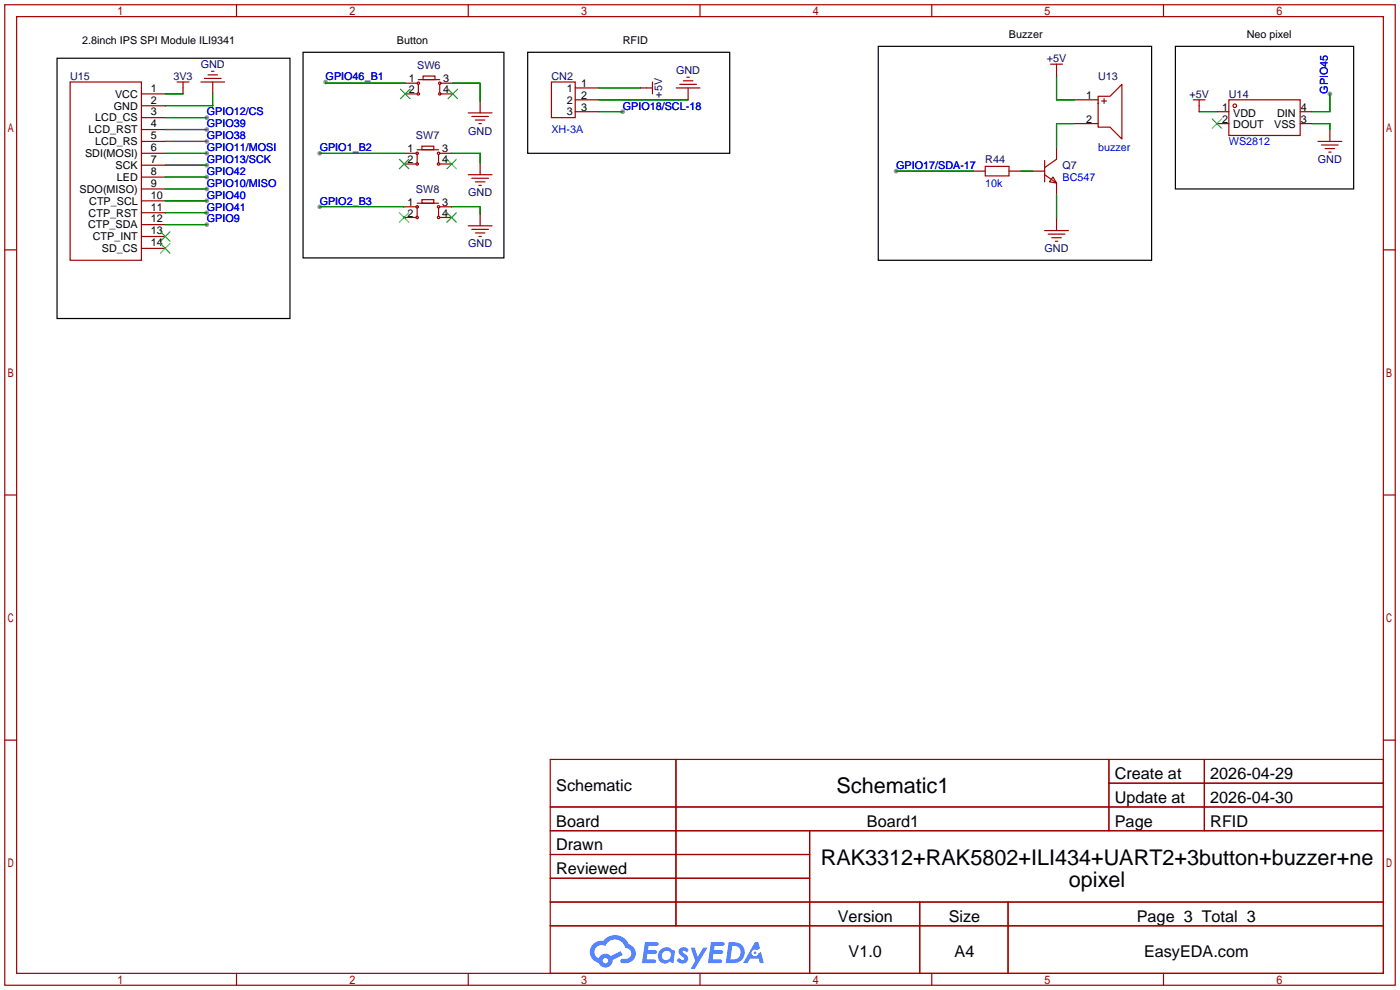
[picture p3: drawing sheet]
<svg xmlns="http://www.w3.org/2000/svg" width="299mm" height="212mm" viewBox="0 0 299 212" stroke-linecap="round" stroke-linejoin="round" font-family="sans-serif">
<g fill="#999">
<circle cx="191.5" cy="36.6" r=".51"/>
<circle cx="284.2" cy="20.1" r=".51"/>
<circle cx="69.6" cy="17.5" r=".51"/>
<circle cx="68.3" cy="32.8" r=".51"/>
<circle cx="68.3" cy="44.2" r=".51"/>
<circle cx="44.2" cy="25.1" r=".51"/>
<circle cx="44.2" cy="27.7" r=".51"/>
<circle cx="44.2" cy="30.2" r=".51"/>
<circle cx="44.2" cy="32.8" r=".51"/>
<circle cx="44.2" cy="35.3" r=".51"/>
<circle cx="44.2" cy="40.4" r=".51"/>
<circle cx="44.2" cy="42.9" r=".51"/>
<circle cx="44.2" cy="45.5" r=".51"/>
<circle cx="44.2" cy="48" r=".51"/>
<circle cx="44.2" cy="37.8" r=".51"/>
<circle cx="133.1" cy="23.9" r=".51"/>
</g>
<g fill="none" stroke="#a10000" stroke-width=".25">
<path d="M1 1h297.2v209.6h-297.2zM3.6 3.6h292.1v204.4h-292.1zM50.5 1v2.6M100.1 1v2.6M149.6 1v2.6M199.1 1v2.6M248.7 1v2.6M1 53.4h2.6M295.7 53.4h2.5M1 105.8h2.6M295.7 105.8h2.5M1 158.2h2.6"/>
<path d="M295.7 158.2h2.5M117.6 162.3h178.1v45.7h-178.1zM117.6 172.5h178.1M117.6 177.5h178.1M144.5 162.3v35.6M173 177.5v30.5M237 162.3v15.2M237 167.4h58.7M257.4 162.3v15.2M117.6 182.6h55.4M117.6 192.8h178.1M117.6 187.7h55.4"/>
<path d="M117.6 197.9h178.1M196.6 192.8v15.2M215.4 192.8v15.2M50.5 208v2.6M100.1 208v2.6M149.6 208v2.6M199.1 208v2.6M248.7 208v2.6"/>
</g>
<g fill="#5487ff">
<path d="M145.3 202.7a1.3 1.3 0 0 1 1.9 .3l-.4 .6a.54 .54 0 0 0-.9-.2l.1 .2a1.34 1.34 0 0 1 .9 1.8 1.47 1.47 0 0 1-2.3-.1l.5-.6 .8 .5a.31 .31 0 0 0 .4-.3 .31 .31 0 0 0-.3-.4 1.12 1.12 0 0 1-.7-1.8z"/>
<path d="M147.6 202.5h.9l.6 2 1.2-2h.9l-2.7 4.6h-.9l1-1.7z"/>
<path d="M137.8 201.4h1.7a1.31 1.31 0 0 1 1.2 .2 .4 .4 0 0 1-.3 .5l-1.8 .1-.1 .9h1.6a.4 .4 0 0 1 .4 .4 .4 .4 0 0 1-.5 .4h-1.6l-.2 1.2h1.4a.46 .46 0 0 1 .5 0 .46 .46 0 0 1 .1 .5l-.4 .2h-2.6z"/>
<path d="M151.9 201.4h1.7a1.32 1.32 0 0 1 1.2 .2 .39 .39 0 0 1-.3 .5l-1.8 .1-.1 .9h1.6a.4 .4 0 0 1 .4 .4 .4 .4 0 0 1-.4 .4h-1.7l-.2 1.2h1.4a.46 .46 0 0 1 .5 0 .46 .46 0 0 1 .1 .5l-.4 .2h-2.6z"/>
<path d="M161.3 201.4h.8l.3 1.3-.6 .4a.75 .75 0 0 0-1.1 .3 .75 .75 0 0 0 .5 1 .75 .75 0 0 0 .9-.7l.5-.2 .6 2.3h-.8l-.3-.9h-1.8l-.5 .9h-1z"/>
<path d="M155.7 201.4l-.6 4.4h1.5a2.27 2.27 0 0 0 2.6-2.2 2.27 2.27 0 0 0-2.7-2.2zM156.5 202.1a1.5 1.5 0 0 1 1.8 1.6 1.5 1.5 0 0 1-1.9 1.4h-.3z"/>
<path d="M141.2 203a1.6 1.6 0 0 0-.3 2.3 1.6 1.6 0 0 0 2.3 .2l.7 .3 .3-2.4-.1-.3-.5-.1a1.58 1.58 0 0 0-2.4 0zM141.8 203.5a.98 .98 0 0 1 1.6 .4 .98 .98 0 0 1-1.1 1.3 .94 .94 0 0 1-.9-.7 .94 .94 0 0 1 .4-1z"/>
<path d="M126.8 201.8a2.37 2.37 0 0 0 1.1 4 1.54 1.54 0 0 0 1.8 1 1.54 1.54 0 0 0 1.2-1.6l2.2-1.1-.5-.8-2 1a1.57 1.57 0 0 0-2.7 .5 1.5 1.5 0 0 1-.7-2.1 1.5 1.5 0 0 1 2.2-.5 2.23 2.23 0 0 1 2.3-1.4 2.23 2.23 0 0 1 2 1.8 1.16 1.16 0 0 1 1.2 1.1 1.16 1.16 0 0 1-1.1 1.2h-.7a.47 .47 0 0 0-.5 .4 .47 .47 0 0 0 .4 .5 2.17 2.17 0 0 0 2.5-.9 2.17 2.17 0 0 0-.3-2.7l-.8-.4a3.2 3.2 0 0 0-5.5-.7l-1.1 .1zM128.8 205.3a.6 .6 0 0 1 1.2 0 .6 .6 0 0 1-1.2 0z"/>
<circle cx="161.4" cy="203.6" r=".28"/>
</g>
<g fill="none" stroke="#a10000" stroke-width=".25">
<path d="M15 17.5h15.2v38.1h-15.2zM37.8 17.5h2.6M39.1 17.5v2.6M42.9 17.5h5.1M43.7 16.8h3.5M44.4 16h2.1M45.2 15.2h.5M45.5 17.5v2.6M86.6 17.8h2.6M89.4 17h4.6M89.4 18v1.8M90.4 16.3h2.6v.7h-2.6z"/>
<path d="M94 18v1.8M94.2 17.8h2.6M117.9 17.5h5v7.6h-5zM122.9 18.8h5.1M136.9 18.8h2.5M139.4 17.5v2.6M144.5 18.8h5.1M145.3 18h3.5M146 17.3h2.1M146.8 16.5h.5M147.1 18.8v2.5M224.5 13.7h2.6"/>
<path d="M225.8 13.7v2.6M30.2 30.2h5.1M30.2 20.1h5.1M30.2 22.6h5.1M30.2 25.1h5.1M30.2 27.7h5.1M30.2 32.8h5.1M30.2 35.3h5.1M30.2 37.8h5.1M86.4 32.8h2.5M86.4 35.1h2.5M86.6 20.1h2.6"/>
<path d="M89.2 32h4.5M89.2 33v1.8M90.2 31.2h2.5v.8h-2.5zM93.7 33v1.8M94 32.8h2.5M94 35.1h2.5M94.2 20.1h2.6M100.1 37.3h5.1M100.1 24.1h5.1M100.8 38.1h3.6M100.8 24.9h3.6M101.6 38.9h2"/>
<path d="M101.6 25.7h2M102.4 26.4h.5M102.4 39.6h.5M102.6 21.6v2.5M102.6 34.8v2.5M122.9 21.3h5.1M122.9 23.9h5.1M208 36.6h2.6M210.6 35.6h5v2h-5zM215.6 36.6h2.6M220.7 36.6h2.6M223.3 34.3v4.6"/>
<path d="M223.3 37.3l2.5 1.8M225 37.8l.8 1.3-1.5-.2zM225.8 31.5v2.5l-2.5 1.8M225.8 39.1v2.6M229.6 21.3h5.1M229.6 26.4h5.1M234.7 20.6h2.5l2.6-2.6v11.7l-2.6-2.5h-2.5zM235.5 21.6h1M236 21.1v1M255 21.3h2.6M256.3 21.3v2.6M260.1 26.4h2.5"/>
<path d="M260.1 23.9h2.5M262.6 21.3h15.3v7.7h-15.3zM277.9 26.4h2.5M277.9 23.9h2.5M281.7 30.2h5.1M282.4 31h3.6M283.2 31.8h2M284 32.5h.5M284.2 27.7v2.5M30.2 40.4h5.1M30.2 42.9h5.1M30.2 45.5h5.1"/>
<path d="M30.2 48h5.1M30.2 50.5h5.1M30.2 53.1h5.1M86.4 46.5h2.5M86.4 44.2h2.5M89.2 44.4v1.8M89.2 43.4h4.5M90.2 42.7h2.5v.7h-2.5zM93.7 44.4v1.8M94 46.5h2.5M94 44.2h2.5M100.1 48.3h5.1"/>
<path d="M100.8 49h3.6M101.6 49.8h2M102.4 50.5h.5M102.6 45.7v2.6M223.3 49.3h5M224 50h3.6M224.8 50.8h2M225.6 51.6h.5M225.8 46.7v2.6"/>
<circle cx="89.4" cy="17.8" r=".25"/>
<circle cx="94" cy="17.8" r=".25"/>
<circle cx="89.2" cy="35.1" r=".25"/>
<circle cx="89.2" cy="32.8" r=".25"/>
<circle cx="89.4" cy="20.1" r=".25"/>
<circle cx="93.7" cy="32.8" r=".25"/>
<circle cx="93.7" cy="35.1" r=".25"/>
<circle cx="94" cy="20.1" r=".25"/>
<circle cx="263.9" cy="22.6" r=".38"/>
<circle cx="89.2" cy="44.2" r=".25"/>
<circle cx="89.2" cy="46.5" r=".25"/>
<circle cx="93.7" cy="44.2" r=".25"/>
<circle cx="93.7" cy="46.5" r=".25"/>
</g>
<g fill="none" stroke="#008700" stroke-width=".25">
<path d="M69.6 17.5v.3h17M96.8 17.8h5.8v3.8M128 18.8h8.9M225.8 16.3v5h3.8M35.3 32.8h8.9M35.3 20.1h3.8M35.3 25.1h8.9M35.3 27.7h8.9M35.3 30.2h8.9M35.3 35.3h8.9M35.3 37.8h8.9M45.5 20.1v2.5h-10.2"/>
<path d="M68.3 32.8h18.1M96.5 32.8h6.1v2M128 21.3h19.1M128 23.9h5.1M191.5 36.6h16.5M218.2 36.6h2.5M229.6 26.4h-3.8v5.1M256.3 23.9h3.8M280.4 26.4h3.8v1.3M284.2 20.1v3.8h-3.8M35.3 40.4h8.9M35.3 42.9h8.9"/>
<path d="M35.3 45.5h8.9M35.3 48h8.9M68.3 44.2h18.1M96.5 44.2h6.1v1.5M225.8 41.7v5"/>
</g>
<path d="M12.2 12.4h49.8v55.7h-49.8zM64.8 11.2h42.9v43.9h-42.9zM112.8 11.2h43.2v21.6h-43.2zM187.7 9.9h58.4v45.7h-58.4zM251.2 9.9h38.1v30.5h-38.1z" fill="none" stroke="#000" stroke-width=".25"/>
<g fill="none" stroke="#3c3" stroke-width=".25">
<path d="M85.6 19.1l2 2M87.6 19.1l-2 2M95.8 19.1l2 2M97.8 19.1l-2 2M85.3 34l2.1 2.1M87.4 34l-2.1 2.1M95.5 34l2 2.1M97.5 34l-2 2.1M259.1 25.4l2 2M261.1 25.4l-2 2M34.3 49.5l2 2.1M34.3 52.1l2 2"/>
<path d="M36.3 49.5l-2 2.1M36.3 52.1l-2 2M85.3 45.5l2.1 2M87.4 45.5l-2.1 2M95.5 45.5l2 2M97.5 45.5l-2 2"/>
</g>
<g font-size="4.6">
<text x="178.8" y="169.4">Schematic1</text>
<text x="175.4" y="184.9">RAK3312+RAK5802+ILI434+UART2+3button+buzzer+ne</text>
<text x="228.4" y="189.5">opixel</text>
</g>
<g font-size="3.5">
<text x="238.3" y="166.5">Create at</text>
<text x="258.7" y="166.5">2026-04-29</text>
<text x="118.9" y="169.1">Schematic</text>
<text x="238.3" y="171.6">Update at</text>
<text x="258.7" y="171.6">2026-04-30</text>
<text x="118.9" y="176.7">Board</text>
<text x="185.3" y="176.7">Board1</text>
<text x="238.3" y="176.7">Page</text>
<text x="258.7" y="176.7">RFID</text>
<text x="118.9" y="181.8">Drawn</text>
<text x="118.9" y="186.8">Reviewed</text>
<text x="179.1" y="197">Version</text>
<text x="202.8" y="197">Size</text>
<text x="243" y="197">Page 3 Total 3</text>
<text x="181.4" y="204.6">V1.0</text>
<text x="204" y="204.6">A4</text>
<text x="244.5" y="204.6">EasyEDA.com</text>
</g>
<g font-size="2.3">
<text x="17.5" y="9.4">2.8inch IPS SPI Module ILI9341</text>
<text x="84.8" y="9.4">Button</text>
<text x="133.1" y="9.4">RFID</text>
<text x="215.6" y="8.2">Buzzer</text>
<text x="266.4" y="8.2">Neo pixel</text>
<text x="87.4" y="17.6">1</text>
<text x="94.7" y="17.6">3</text>
<text x="24.3" y="23.4">GND</text>
<text x="24.6" y="20.9">VCC</text>
<text x="32.3" y="19.6">1</text>
<text x="32.3" y="22.1">2</text>
<text x="87.4" y="19.9">2</text>
<text x="94.7" y="19.9">4</text>
<text x="121.1" y="19.6">1</text>
<text x="121.1" y="22.1">2</text>
<text x="124.2" y="18.6">1</text>
<text x="124.2" y="21.1">2</text>
<text x="124.2" y="23.6">3</text>
<text x="232.1" y="21.1">1</text>
<text x="261.2" y="23.6">1</text>
<text x="278" y="23.6">4</text>
<text x="18.9" y="28.5">LCD_RST</text>
<text x="20.4" y="26">LCD_CS</text>
<text x="32.3" y="24.7">3</text>
<text x="32.3" y="27.2">4</text>
<text x="32.3" y="29.8">5</text>
<text x="121.1" y="24.7">3</text>
<text x="232.1" y="26.2">2</text>
<text x="261.2" y="26.2">2</text>
<text x="263.6" y="24.9">VDD</text>
<text x="263.6" y="27.5">DOUT</text>
<text x="272.3" y="27.5">VSS</text>
<text x="273" y="24.9">DIN</text>
<text x="278" y="26.2">3</text>
<text x="18.2" y="33.6">SDI(MOSI)</text>
<text x="20.4" y="31">LCD_RS</text>
<text x="32.3" y="32.3">6</text>
<text x="32.3" y="34.8">7</text>
<text x="87.1" y="34.8">2</text>
<text x="87.1" y="32.6">1</text>
<text x="94.5" y="34.8">4</text>
<text x="94.5" y="32.6">3</text>
<text x="17" y="41.2">SDO(MISO)</text>
<text x="24.7" y="36.1">SCK</text>
<text x="25" y="38.7">LED</text>
<text x="32.3" y="37.4">8</text>
<text x="32.3" y="39.9">9</text>
<text x="18.9" y="46.3">CTP_RST</text>
<text x="19.1" y="43.7">CTP_SCL</text>
<text x="32.3" y="42.5">10</text>
<text x="32.3" y="45">11</text>
<text x="32.3" y="47.5">12</text>
<text x="87.1" y="46.3">2</text>
<text x="87.1" y="44">1</text>
<text x="94.5" y="46.3">4</text>
<text x="94.5" y="44">3</text>
<text x="18.8" y="48.8">CTP_SDA</text>
<text x="19.8" y="51.4">CTP_INT</text>
<text x="21.8" y="53.9">SD_CS</text>
<text x="32.3" y="50.1">13</text>
<text x="32.3" y="52.6">14</text>
</g>
<g font-size="2.3" fill="#000080">
<text x="15" y="17.1">U15</text>
<text x="37.1" y="17.1">3V3</text>
<text x="42.9" y="14.5">GND</text>
<text x="89.2" y="14.8">SW6</text>
<text x="117.9" y="17.1">CN2</text>
<text x="144.5" y="15.8">GND</text>
<text x="223.7" y="13.3">+5V</text>
<text x="234.7" y="17.1">U13</text>
<text x="141.5" y="20.9" transform="rotate(-90 141.5 20.9)">+5V</text>
<text x="254.2" y="20.9">+5V</text>
<text x="262.6" y="20.9">U14</text>
<text x="88.9" y="29.8">SW7</text>
<text x="100.1" y="28.7">GND</text>
<text x="210.6" y="34.8">R44</text>
<text x="281.7" y="34.8">GND</text>
<text x="88.9" y="41.2">SW8</text>
<text x="100.1" y="42">GND</text>
<text x="227.1" y="36.1">Q7</text>
<text x="100.1" y="52.9">GND</text>
<text x="223.2" y="53.9">GND</text>
</g>
<g font-size="2.3" fill="#00f">
<text x="69.6" y="17.1">GPIO46_B1</text>
<text x="133.1" y="23.4">GPIO18/SCL-18</text>
<text x="283.8" y="20.1" transform="rotate(-90 283.8 20.1)">GPIO45</text>
<text x="44.2" y="24.7">GPIO12/CS</text>
<text x="44.2" y="27.2">GPIO39</text>
<text x="44.2" y="29.8">GPIO38</text>
<text x="117.9" y="28.5">XH-3A</text>
<text x="44.2" y="32.3">GPIO11/MOSI</text>
<text x="44.2" y="34.8">GPIO13/SCK</text>
<text x="68.3" y="32.3">GPIO1_B2</text>
<text x="234.7" y="32.3">buzzer</text>
<text x="262.6" y="31">WS2812</text>
<text x="44.2" y="39.9">GPIO10/MISO</text>
<text x="44.2" y="37.4">GPIO42</text>
<text x="191.5" y="36.1">GPIO17/SDA-17</text>
<text x="210.6" y="39.9">10k</text>
<text x="227.1" y="38.7">BC547</text>
<text x="44.2" y="42.5">GPIO40</text>
<text x="44.2" y="45">GPIO41</text>
<text x="44.2" y="47.5">GPIO9</text>
<text x="68.3" y="43.7">GPIO2_B3</text>
</g>
</svg>
